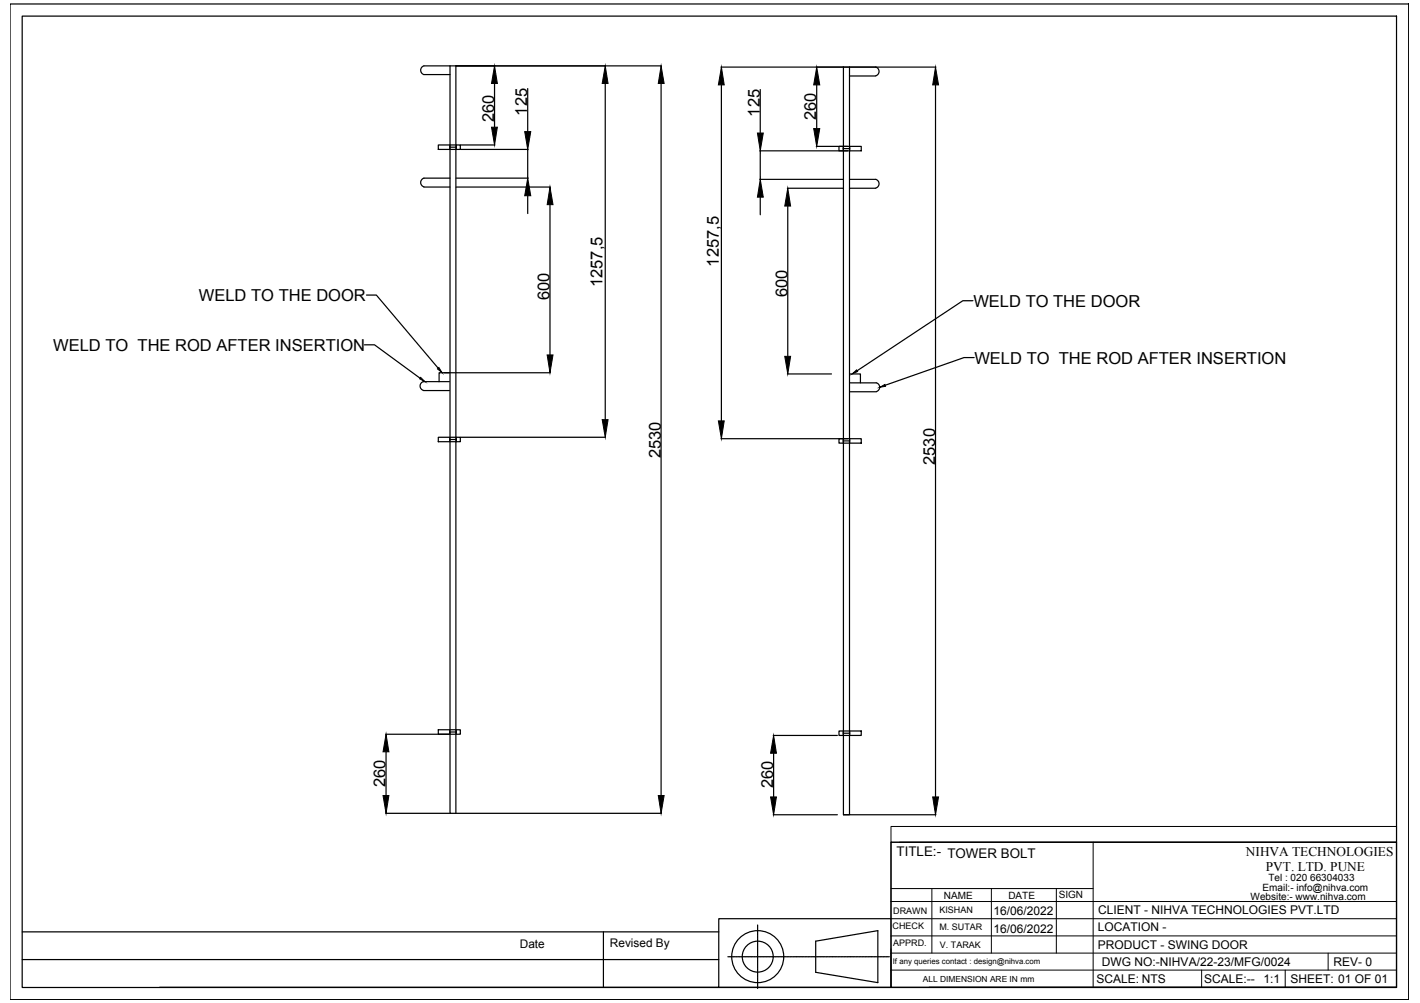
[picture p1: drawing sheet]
<svg xmlns="http://www.w3.org/2000/svg" width="297mm" height="210mm" viewBox="0 0 297 210" stroke-linecap="round" stroke-linejoin="round" font-family="sans-serif">
<!-- layer: 0 -->
<g fill="none" stroke="#000" stroke-width=".25">
<path d="M2.1 .8h292.6v208.4h-292.6zM4.6 3.4h287.5v203.3h-287.5zM88.7 13.8h49.7M88.7 15.6h5.4M88.7 13.8a.95 .95 0 0 0-.7 .9 .95 .95 0 0 0 .7 .9M94.1 13.8v156.4h1.3M95.4 13.8v156.4M103.4 17.5v9.1M110.4 18.5v9M126.6 17.5v70.3M138.3 17.5v149M150.8 14h45"/>
<path d="M150.9 17.8v70.3M159 18.7v9.1M170.8 17.8v9.1M176.4 14v156.5h1.3v-156.5M177.7 15.9h5.5M183.2 14a.95 .95 0 0 1 .7 1 .95 .95 0 0 1-.7 .9M195.7 17.8v149M88.7 39.1h5.4M91.7 30.3h4.6v1h-4.6zM94.1 30.3v.4M94.1 30.8h.1M94.1 30.9v.4"/>
<path d="M94.1 30.8h1.3M94.1 37.3h-5.4a.95 .95 0 0 0-.7 .9 .95 .95 0 0 0 .7 .9M95.4 37.3h15.1M95.4 39.1h19.7M95.4 30.3v.4M95.4 30.8h.1M95.4 30.9v.4M96.3 30.3h7.2M96.3 31.3h14.2M110.4 31.3v6M158.9 37.5h17.5M158.9 31.6h18.4"/>
<path d="M159 31.6v5.9M164.7 39.4h11.7M170.8 30.6h6.5M175.5 30.6h4.7v1h-4.7zM176.4 31.1h1.3M176.4 30.6v.4M176.4 31.2v.4M177.7 37.5h5.5M177.7 39.4h5.5M177.7 30.6v.4M177.7 31.2v.4M183.2 37.5a.95 .95 0 0 1 .7 .9 .95 .95 0 0 1-.7 1"/>
<path d="M110.4 41v3.7M115 42.8v31.5M159 41.3v3.6M164.8 43.1v31.5M76.2 72.2h2.1l9.6 6.9M76.7 61.8h2l13 15.3M88.5 79.9h5.5M88.6 79.9a.95 .95 0 0 0-.7 .9 .95 .95 0 0 0 .7 .9M92.9 78h22.2M94 78h-2.2v1.9M164.7 78.3h9.2M177.8 78.3h2.2v1.8"/>
<path d="M203.5 62.9h-2.1l-22.1 14.7M203.8 74.8h-2.1l-16.5 5.8M88.5 81.7h5.5M91.7 91.5h4.6v.9h-4.6zM94.1 91.5v.5M94.1 92.1v.3M94.1 92h1.3M95.4 91.5v.5M95.4 92.1v.3M96.3 91.5h30.3M150.8 91.8h26.5M175.5 91.8h4.7v.9h-4.7z"/>
<path d="M176.4 92.3h1.3M176.4 91.8v.3M176.4 92.4v.3M177.7 91.8v.3M177.7 92.4v.3M177.8 80.1h5.5a.95 .95 0 0 1 .7 .9 .95 .95 0 0 1-.7 1M177.8 82h5.5M80.7 153.7h13.4v-.6l1.3 .1v.5M80.8 157.3v9.2M91.7 152.7h4.6v1h-4.6zM94.1 152.7v.4M95.4 152.7v.4"/>
<path d="M161.7 153.9h13.5M161.8 157.6v9.2M175.5 153h4.7v.9h-4.7zM176.4 153v.3M176.4 153.4v.1M176.4 153.6v.3M176.4 153.4h1.3M177.7 153v.3M177.7 153.4v.1M177.7 153.6v.3M80.7 170.2h13.4M95.4 170.2h43"/>
<path d="M161.7 170.5h13.5M176.5 170.5h19.3M186.4 176.3h105.7v30.3h-105.7zM4.6 195h145.8M126.2 195v11.7M158.5 193.6v.4M158.5 194v.4M158.5 194.5v.1M158.5 194.7v.4M158.5 195.1v.1M158.5 195.3v.4M158.5 195.8v.1"/>
<path d="M158.5 195.9v.4M158.5 196.4v.6M158.5 197v.1M158.5 197.2v.5M158.5 197.8v.4M158.5 198.3v.1M158.5 198.4v.4M158.5 198.9v.1M158.5 199.1v.4M158.5 199.5v.1M158.5 199.7v.4M170.6 197l13-2.2v10.8l-13-2.1z"/>
<path d="M186.4 192.3h-36v14.3h-117M4.6 200.8h145.8M150.4 206.6h36M152.3 200.2h.4M152.8 200.2h.1M152.9 200.2h.4M153.4 200.2h.6M154 200.2h.1M154.2 200.2h.5M154.8 200.2h.4M155.3 200.2h.1M155.4 200.2h.4"/>
<path d="M155.9 200.2h.1M156.1 200.2h.3M156.5 200.2h.1M156.7 200.2h.4M157.2 200.2h.5M157.8 200.2h.1M157.9 200.2h.6M158.5 200.2v.5M158.5 200.8v.1M158.5 200.9v.6M158.5 201.6v.4M158.5 202v.1"/>
<path d="M158.5 202.2v.4M158.5 202.7v.1M158.5 202.8v.4M158.5 203.3v.1M158.5 203.5v.4M158.5 203.9v.1M158.5 204.1v.4M158.5 204.6v.7M158.5 205.3v.4M158.5 205.8v.1M158.5 206v.4M158.5 206.4v.1"/>
<path d="M158.5 206.6v.3M158.6 200.2h.3M159 200.2h.1M159.2 200.2h.4M159.7 200.2h.1M159.8 200.2h.4M160.3 200.2h.1M160.5 200.2h.4M160.9 200.2h.1M161.1 200.2h.4M161.6 200.2h.6M162.3 200.2h.4"/>
<path d="M162.8 200.2h.1M163 200.2h.4M163.4 200.2h.1M163.6 200.2h.4M164.1 200.2h.1M164.2 200.2h.4M164.7 200.2h.1M164.9 200.2h.4M165.3 200.2h.6M166 200.2h.1M166.1 200.2h.6M166.7 200.2h.4"/>
<path d="M167.2 200.2h.1M167.4 200.2h.4M167.8 200.2h.1M168 200.2h.4M168.5 200.2h.1M168.6 200.2h.4M169.1 200.2h.6M169.7 200.2h.1M169.9 200.2h.5M170.5 200.2h.4M171 200.2h.1M171.1 200.2h.4"/>
<path d="M171.6 200.2h.1M171.8 200.2h.4M172.2 200.2h.1M172.4 200.2h.4M172.9 200.2h.5M173.5 200.2h.1M173.6 200.2h.6M174.3 200.2h.4M174.7 200.2h.1M174.9 200.2h.4M175.4 200.2h.1M175.5 200.2h.4"/>
<path d="M176 200.2h.1M176.2 200.2h.4M176.6 200.2h.1M176.8 200.2h.4M177.3 200.2h.7M178 200.2h.4M178.5 200.2h.1M178.7 200.2h.4M179.1 200.2h.1M179.3 200.2h.4M179.8 200.2h.1M179.9 200.2h.4"/>
<path d="M180.4 200.2h.1M180.6 200.2h.4M181 200.2h.6M181.7 200.2h.1M181.8 200.2h.6M182.4 200.2h.4M182.9 200.2h.1M183.1 200.2h.4M183.5 200.2h.1M183.7 200.2h.4M184.2 200.2h.1M184.3 200.2h.4"/>
<path d="M184.8 200.2h.6M185.4 200.2h.1M185.6 200.2h.4M194.3 206.6h97.8"/>
<circle cx="158.5" cy="200.2" r="5.4"/>
<circle cx="158.5" cy="200.2" r="3.2"/>
</g>
<g fill="none" stroke="#000" stroke-width=".21">
<path d="M186.4 173h105.7v3.3h-105.7zM186.4 176.3v30.3M188.2 176.3h103.9M228.7 176.3v30.3M186.4 199.5h105.7M186.4 195.9h105.7M186.4 192.3h105.7M186.4 188.7h105.7M186.4 186h42.3M194.9 186v13.5M207.4 186v13.5M221 186v13.5"/>
<path d="M277.8 199.5v3.5M186.4 203h105.7M251.4 203v3.6M268.8 203v3.6"/>
</g>
<g fill="#000" stroke="#000" stroke-width=".21">
<path d="M103.4 13.8l.6 3.7h-1.2zM126.6 13.8l.6 3.7h-1.2zM138.3 13.8l.6 3.7h-1.2zM150.9 14l.6 3.8h-1.2zM170.8 14l.7 3.8h-1.3zM195.7 14l.6 3.8h-1.2zM102.8 26.6h1.2l-.6 3.7zM109.8 27.5h1.2l-.6 3.8zM158.4 27.8h1.3l-.7 3.8zM170.2 26.9h1.3l-.7 3.7zM110.4 37.3l.6 3.7h-1.2zM115 39.1l.7 3.7h-1.2z"/>
<path d="M159 37.5l.7 3.8h-1.3zM164.8 39.4l.6 3.7h-1.2zM88 79l.9 .9-1.1-.6zM91.8 76.9l.7 1.1-1-.8zM114.5 74.3h1.2l-.7 3.7zM164.2 74.6h1.2l-.6 3.7zM178.3 78.3l.9-.9 .2 .4zM126 87.8h1.2l-.6 3.7zM150.3 88.1h1.2l-.6 3.7zM184 81.1l1.1-.6 .1 .3zM80.8 153.7l.6 3.6h-1.3zM161.8 153.9l.6 3.7h-1.2z"/>
<path d="M80.1 166.5h1.3l-.6 3.7zM137.7 166.5h1.2l-.6 3.7zM161.2 166.8h1.2l-.6 3.7zM195.1 166.8h1.2l-.6 3.7z"/>
</g>
<g font-size="3.5">
<text x="103.4" y="25.6" transform="rotate(-90 103.4 25.6)">260</text>
<text x="110.3" y="24.2" transform="rotate(-90 110.3 24.2)">125</text>
<text x="158.9" y="24.4" transform="rotate(-90 158.9 24.4)">125</text>
<text x="170.8" y="25.2" transform="rotate(-90 170.8 25.2)">260</text>
<text x="150.4" y="55.8" transform="rotate(-90 150.4 55.8)">1257,5</text>
<text x="41.6" y="63">WELD TO THE DOOR</text>
<text x="115" y="62.8" transform="rotate(-90 115 62.8)">600</text>
<text x="126.1" y="60.1" transform="rotate(-90 126.1 60.1)">1257,5</text>
<text x="164.7" y="62.2" transform="rotate(-90 164.7 62.2)">600</text>
<text x="203.6" y="64.2">WELD TO THE DOOR</text>
<text x="11.1" y="73.4">WELD TO THE ROD AFTER INSERTION</text>
<text x="203.8" y="76.1">WELD TO THE ROD AFTER INSERTION</text>
<text x="138.2" y="95.9" transform="rotate(-90 138.2 95.9)">2530</text>
<text x="195.6" y="97.3" transform="rotate(-90 195.6 97.3)">2530</text>
<text x="80.7" y="164.7" transform="rotate(-90 80.7 164.7)">260</text>
<text x="161.7" y="165" transform="rotate(-90 161.7 165)">260</text>
</g>
<g font-size="2.8">
<text x="187.6" y="179.2">TITLE:- TOWER BOLT</text>
<text x="260.6" y="179.1">NIHVA TECHNOLOGIES</text>
<text x="264.8" y="182.3">PVT. LTD. PUNE</text>
</g>
<g font-size="2.5">
<text x="207.8" y="191.6">16/06/2022</text>
<text x="229.7" y="191.3">CLIENT - NIHVA TECHNOLOGIES PVT.LTD</text>
<text x="207.8" y="195.2">16/06/2022</text>
<text x="229.6" y="194.9">LOCATION -</text>
<text x="108.7" y="198.5">Date</text>
<text x="127.6" y="198.2">Revised By</text>
<text x="229.6" y="198.5">PRODUCT - SWING DOOR</text>
<text x="230.5" y="202.1">DWG NO:-NIHVA/22-23/MFG/0024</text>
<text x="279" y="202.1">REV- 0</text>
<text x="229.3" y="205.7">SCALE: NTS</text>
<text x="251.9" y="205.7">SCALE:--</text>
<text x="264.3" y="205.7">1:1</text>
<text x="269.9" y="205.7">SHEET: 01 OF 01</text>
</g>
<g font-size="2.1">
<text x="265.3" y="184.4">Tel : 020 66304033</text>
<text x="197.4" y="188.1">NAME</text>
<text x="210.9" y="188.2">DATE</text>
<text x="221.5" y="188">SIGN</text>
<text x="261.6" y="188.4">Website:- www.nihva.com</text>
<text x="264.1" y="186.5">Email:- info@nihva.com</text>
</g>
<g font-size="1.9">
<text x="186.8" y="191.2">DRAWN</text>
<text x="196.5" y="191.1">KISHAN</text>
<text x="186.7" y="194.4">CHECK</text>
<text x="186.8" y="198">APPRD.</text>
<text x="196.5" y="194.7">M. SUTAR</text>
<text x="196.6" y="198.3">V. TARAK</text>
</g>
<text font-size="1.8" x="193" y="205.4">ALL DIMENSION ARE IN mm</text>
<text font-size="1.6" x="186.8" y="201.7">If any queries contact : design@nihva.com</text>
</svg>
